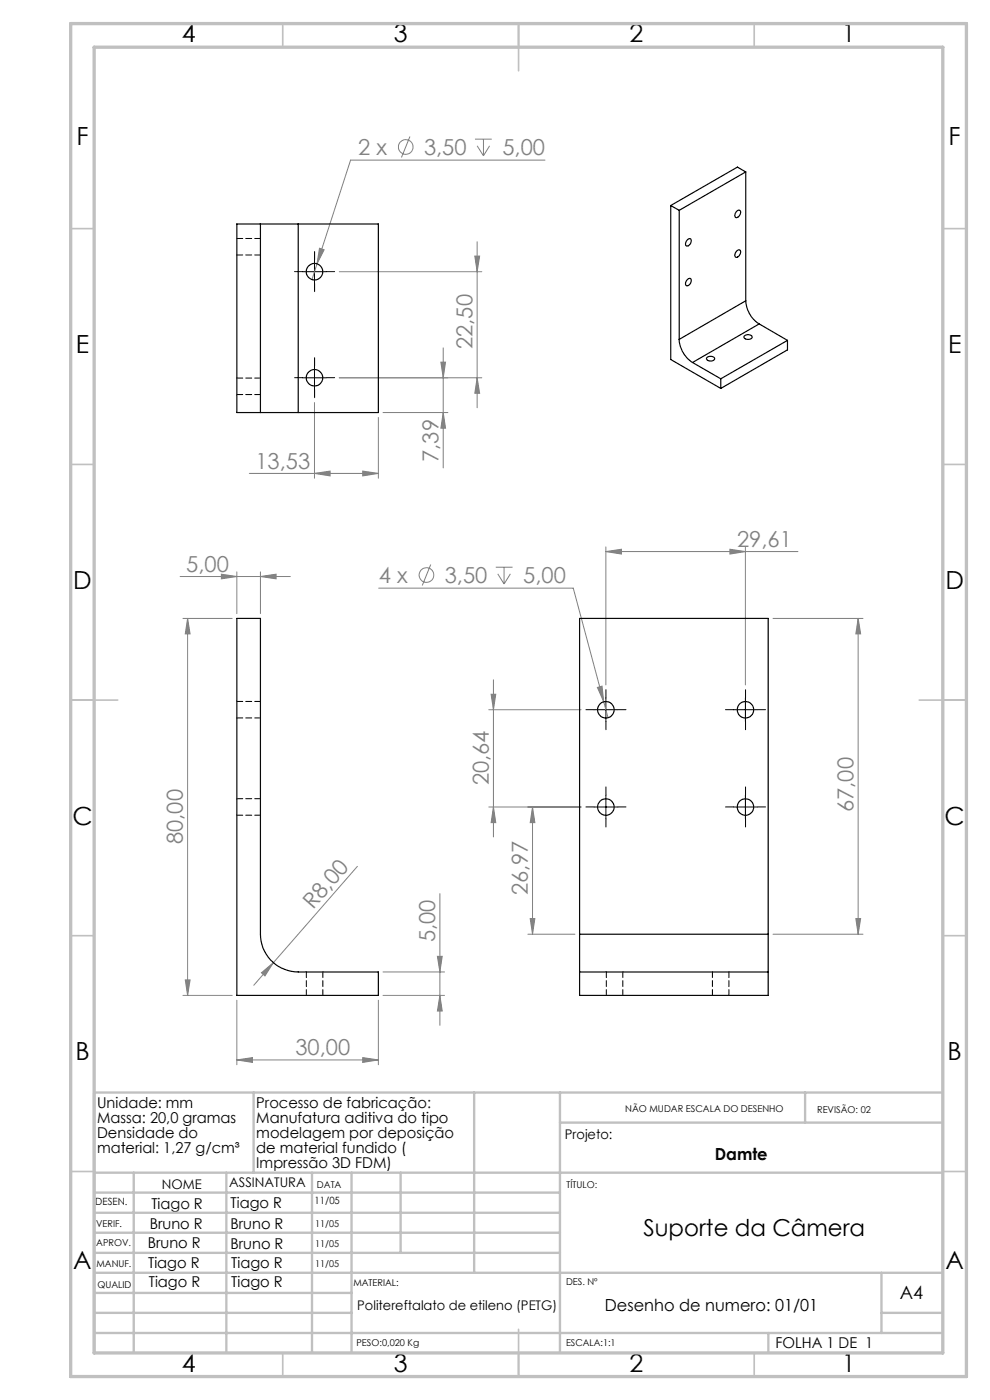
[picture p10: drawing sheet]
<svg xmlns="http://www.w3.org/2000/svg" width="210mm" height="297mm" viewBox="0 0 210 297" stroke-linecap="round" stroke-linejoin="round" font-family="sans-serif">
<g fill="none" stroke="#808080" stroke-width=".21">
<path d="M87 29l-1.8 4.4M100.8 29.5h3.5M101.2 30.9l1.4 2.2M102.6 29.5v3.6M103.9 30.9l-1.3 2.2M115.6 34h-41.2l-7.2 22M67.2 56l-1 3.3M67.8 52.7l1 .3-1.6 3zM72 57.6h30.2M100.7 54.3h1l-.5 3.3zM101.2 51.3v35.2M93.5 76.8h1l-.5 3.3z"/>
<path d="M94 73.8v25.5M66.7 85.4v16.1M72 80.1h30.2M76.9 99.9l3.4 .5-3.4 .6zM80.3 88.5v13M81.2 87.5h13.8M94 87.5l.5 3.3h-1zM101.2 80.1l.5 3.3h-1zM52.9 100.4h27.4M66.7 100.4l3.3-.5v1.1zM91.4 119.8l-1.8 4.4M128.5 117l3.3-.5v1z"/>
<path d="M128.5 116v29.3M128.5 117h40.8M154.8 116.5l3.3 .5-3.3 .5zM158.1 116v29.3M38.2 122.3h23.4M38.8 131.2h10.4M39.8 131.2l.5 3.3h-1zM39.8 131.2v80M47 121.8l3.2 .5-3.2 .5zM50.2 121.3v8.9M55.2 122.3l3.4-.5v1zM55.2 121.3v8.9"/>
<path d="M80.3 124.8h41.3l7.4 27.5M105.2 120.3h3.5M105.6 121.7l1.3 2.2M106.9 120.3v3.6M108.3 121.7l-1.4 2.2M164 131.2h19.1M182 131.2l.6 3.3h-1.1zM182 131.2v67M103.7 150.6h19.6M104.2 147.3h1l-.5 3.3zM104.7 144.2v33.3M126.7 145.8l1-.2 .4 3.3z"/>
<path d="M103.7 171.2h19.6M104.7 171.2l.5 3.3h-1zM113 171.2l.5 3.3h-1zM113 171.2v27M75.8 183.8l-17.8 20.4M93.3 189.6v27.9M112 198.2h10M112.5 194.9h1l-.5 3.3zM164 198.2h19.1M181.5 194.9h1.1l-.6 3.3zM38.8 211.2h10.4M39.3 207.9h1l-.5 3.3z"/>
<path d="M50.2 212.2v13.7M55.5 206.4l2.5-2.2-1.8 2.8zM58 204.2l-4.2 4.8M80.3 212.2v13.7M81.2 211.2h13.1M81.2 206.2h13.1M92.8 202.9h1l-.5 3.3zM93.3 211.2l.5 3.3h-1zM50.2 224.9l3.4-.5v1zM50.2 224.9h30.1M76.9 224.4l3.4 .5-3.4 .5z"/>
<circle cx="86.1" cy="31.2" r="1.55"/>
<circle cx="90.4" cy="122" r="1.56"/>
</g>
<g fill="none" stroke="#000" stroke-width=".21" stroke-dasharray="15.2 1.3 1.3 1.3">
<path d="M64.2 57.6h-1.7M66.7 55.1v-1.7M69.2 57.6h1.8M66.7 60.1v1.8M66.7 77.6v-1.7M64.2 80.1h-1.7M66.7 82.6v1.8M69.2 80.1h1.8M126 150.6h-1.7M128.5 148.1v-1.8M128.5 153.1v1.7M131 150.6h1.8"/>
<path d="M155.6 150.6h-1.7M158.1 148.1v-1.8M158.1 153.1v1.7M160.6 150.6h1.8M126 171.2h-1.7M128.5 168.7v-1.8M128.5 173.7v1.7M131 171.2h1.8M155.6 171.2h-1.7M158.1 168.7v-1.8M158.1 173.7v1.7M160.6 171.2h1.8"/>
</g>
<path d="M64.2 57.6h5M66.7 55.1v5M66.7 77.6v5.1M64.2 80.1h5M126 150.6h5M128.5 148.1v5M155.6 150.6h5M158.1 148.1v5M126 171.2h5M128.5 168.7v5M155.6 171.2h5M158.1 168.7v5" fill="none" stroke="#000" stroke-width=".21"/>
<g fill="none" stroke="#c0c0c0" stroke-width=".35">
<path d="M60 5v5M110 5v10M160 5v5M15 48.5h5M200 48.5h5M15 98.5h5M200 98.5h5M15 148.5h10M195 148.5h10M15 198.5h5M200 198.5h5M15 248.5h5"/>
<path d="M200 248.5h5M60 287v5M110 282v10M160 287v5"/>
</g>
<g fill="none" stroke="#c0c0c0" stroke-width=".5">
<path d="M53.8 231.8v17M100.6 231.8v38.2M118.8 231.8v55.2M118.8 238.2h81.2M170.8 231.8v6.4M200 231.8h-180v55.2M20 248.8h180M20 257.3h98.8M20 253h98.8M28.4 248.8v38.2M48 248.8v38.2M66.2 248.8v38.2"/>
<path d="M74.6 248.8v38.2M85 248.8v17M20 265.8h98.8M20 261.5h98.8M20 278.5h54.6M20 274.3h54.6M20 270h180M187 278.5h13M187 270v12.8M20 282.8h180M163 282.8v4.2"/>
</g>
<path d="M15 5h190v287h-190zM20 10h180v277h-180z" fill="none" stroke="#c0c0c0" stroke-width=".7"/>
<g fill="#808080">
<path d="M55.5 206.4l2.5-2.2-1.8 2.8z"/>
<path d="M55.2 122.3l3.4-.5v1zM47 121.8l3.2 .5-3.2 .5z"/>
<path d="M50.2 224.9l3.4-.5v1zM76.9 224.4l3.4 .5-3.4 .5zM67.8 52.7l-.6 3.3 1.6-3zM66.7 100.4l3.3-.5v1.1zM76.9 99.9l3.4 .5-3.4 .6zM126.7 145.8l1.4 3.1-.4-3.3zM128.5 117l3.3-.5v1zM154.8 116.5l3.3 .5-3.3 .5z"/>
<path d="M93.3 211.2l.5 3.3h-1zM92.8 202.9h1l-.5 3.3zM181.5 194.9h1.1l-.6 3.3zM182 131.2l.6 3.3h-1.1z"/>
<path d="M39.8 131.2l.5 3.3h-1zM39.3 207.9h1l-.5 3.3zM100.7 54.3h1l-.5 3.3zM101.2 80.1l.5 3.3h-1zM104.2 147.3h1l-.5 3.3zM104.7 171.2l.5 3.3h-1zM113 171.2l.5 3.3h-1zM112.5 194.9h1l-.5 3.3z"/>
<path d="M93.5 76.8h1l-.5 3.3zM94 87.5l.5 3.3h-1z"/>
</g>
<g fill="none" stroke="#000" stroke-width=".25">
<path d="M158.2 36.5l-14.1 8.1M158.2 36.5v27.3M158.2 36.5l-1.8-1-14.1 8.1M55.2 47.5h8.1M55.2 47.5h-5v40h5M55.2 47.5v40M63.3 47.5h17v40h-17M63.3 47.5v40M142.3 43.6v32.7l10.6 6.1M142.3 43.6l1.8 1M144.1 44.6v27.4M145.8 59.3a.46 .46 0 0 1 .7-.2 .46 .46 0 0 1 .1 .7l-.1 .1a.67 .67 0 0 1-.3 .6 .67 .67 0 0 1-.7-.1 1.08 1.08 0 0 1 .3-1.1z"/>
<path d="M145.8 50.9a.46 .46 0 0 1 .7-.2 .46 .46 0 0 1 .1 .7l-.1 .1a.7 .7 0 0 1-1 .5 1.12 1.12 0 0 1 .3-1.1zM156.2 53.3a.51 .51 0 0 1 .8-.2 .51 .51 0 0 1 0 .8l-.1 .1a.55 .55 0 0 1-.4 .6 .55 .55 0 0 1-.6-.3l.1-.6zM156.2 44.8a.51 .51 0 0 1 .8-.1 .51 .51 0 0 1 0 .8l-.1 .1a.55 .55 0 0 1-.4 .5 .55 .55 0 0 1-.6-.2l.1-.6zM144.1 72a6.1 6.1 0 0 0 2.8 4.9M146.9 76.9l6 3.5M150 75.8l.6-.2a.66 .66 0 0 1 .9 .7 .98 .98 0 0 1-1.6-.3zM157.9 71.2h.2a1.04 1.04 0 0 1 1.5 .3 1.03 1.03 0 0 1-1.8 0zM158.2 63.8a6.1 6.1 0 0 0 2.8 4.9M158.2 63.8l-14.1 8.2M161 68.7l-14.1 8.2M161 68.7l6 3.5M167 72.2l-14.1 8.2"/>
<path d="M167 72.2v2l-14.1 8.2M55.2 87.5h8.1M152.9 80.4v2M50.2 131.2h5v67a8 8 0 0 0 8.1 8h17v5h-30.1zM122.9 198.2v8M122.9 198.2v-67h40v67M122.9 198.2h40M162.9 198.2v8M122.9 206.2v5h40v-5M122.9 206.2h40"/>
<circle cx="66.7" cy="57.6" r="1.76"/>
<circle cx="66.7" cy="80.1" r="1.75"/>
<circle cx="128.5" cy="150.6" r="1.75"/>
<circle cx="158.1" cy="150.6" r="1.75"/>
<circle cx="128.5" cy="171.2" r="1.75"/>
<circle cx="158.1" cy="171.2" r="1.75"/>
</g>
<g fill="none" stroke="#000" stroke-width=".21" stroke-dasharray="1.3 .6">
<path d="M50.3 54.1h5M55.3 50.6h-5M50.3 83.7h5M55.3 80.2h-5M50.3 152.3h5M55.3 148.8h-5M50.3 172.9h5M55.3 169.4h-5M65 206.2v5M68.5 211.2v-5M128.6 206.2v5M132.1 211.2v-5"/>
<path d="M151.1 206.2v5M154.6 211.2v-5"/>
</g>
<g font-size="5.3">
<text x="38.5" y="9">4</text>
<text x="83.5" y="9">3</text>
<text x="133.6" y="9">2</text>
<text x="178.6" y="9">1</text>
<text x="16.2" y="30.8">F</text>
<text x="201.2" y="30.8">F</text>
<text x="16.1" y="75">E</text>
<text x="201.1" y="75">E</text>
<text x="15.5" y="125">D</text>
<text x="200.5" y="125">D</text>
<text x="15.4" y="175">C</text>
<text x="200.4" y="175">C</text>
<text x="16" y="225">B</text>
<text x="201" y="225">B</text>
<text x="15.5" y="269.3">A</text>
<text x="200.5" y="269.3">A</text>
<text x="38.5" y="291">4</text>
<text x="83.5" y="291">3</text>
<text x="133.6" y="291">2</text>
<text x="178.6" y="291">1</text>
</g>
<text font-size="4.9" x="136.5" y="262.1">Suporte da Câmera</text>
<g font-size="4.7" fill="#808080">
<text x="76" y="32.9">2 x</text>
<text x="89.9" y="32.9">3,50</text>
<text x="106.6" y="32.9">5,00</text>
<text x="100.2" y="74.1" transform="rotate(-90 100.2 74.1)">22,50</text>
<text x="54.2" y="99.4">13,53</text>
<text x="93" y="98" transform="rotate(-90 93 98)">7,39</text>
<text x="156.4" y="116">29,61</text>
<text x="39.5" y="121.3">5,00</text>
<text x="80.4" y="123.7">4 x</text>
<text x="94.3" y="123.7">3,50</text>
<text x="111" y="123.7">5,00</text>
<text x="103.7" y="166.6" transform="rotate(-90 103.7 166.6)">20,64</text>
<text x="181.1" y="172.3" transform="rotate(-90 181.1 172.3)">67,00</text>
<text x="38.8" y="179.1" transform="rotate(-90 38.8 179.1)">80,00</text>
<text x="112" y="190" transform="rotate(-90 112 190)">26,97</text>
<text x="66.4" y="193.1" transform="rotate(-49 66.4 193.1)">R8,00</text>
<text x="92.3" y="199.9" transform="rotate(-90 92.3 199.9)">5,00</text>
<text x="62.7" y="223.8">30,00</text>
</g>
<text font-size="3.9" x="190.9" y="275.5">A4</text>
<g font-size="3.5">
<text x="151.6" y="246.1">Damte</text>
<text x="128.3" y="278">Desenho de numero: 01/01</text>
</g>
<g font-size="3.2">
<text x="20.6" y="235">Unidade: mm</text>
<text x="20.6" y="238.2">Massa: 20,0 gramas</text>
<text x="54.4" y="235">Processo de fabricação:</text>
<text x="54.4" y="238.2">Manufatura aditiva do tipo</text>
<text x="20.6" y="241.3">Densidade do</text>
<text x="20.6" y="244.5">material: 1,27 g/cm³</text>
<text x="54.4" y="241.4">modelagem por deposição</text>
<text x="54.4" y="244.5">de material fundido (</text>
<text x="54.4" y="247.7">Impressão 3D FDM)</text>
<text x="32.1" y="256.4">Tiago R</text>
<text x="48.9" y="256.2">Tiago R</text>
<text x="31.8" y="260.6">Bruno R</text>
<text x="48.9" y="260.6">Bruno R</text>
<text x="31.3" y="264.7">Bruno R</text>
<text x="31.4" y="269.1">Tiago R</text>
<text x="48.9" y="264.9">Bruno R</text>
<text x="49" y="269">Tiago R</text>
<text x="31.6" y="273">Tiago R</text>
<text x="49" y="272.9">Tiago R</text>
<text x="164.5" y="286">FOLHA 1 DE 1</text>
</g>
<g font-size="2.8">
<text x="119.8" y="241.7">Projeto:</text>
<text x="48.6" y="251.8">ASSINATURA</text>
<text x="34.3" y="252.1">NOME</text>
<text x="75.8" y="277.9">Politereftalato de etileno (PETG)</text>
</g>
<g font-size="2.1">
<text x="20.2" y="255.7">DESEN.</text>
<text x="66.7" y="255.4">11/05</text>
</g>
<g font-size="2">
<text x="132.6" y="236">NÃO MUDAR ESCALA DO DESENHO</text>
<text x="173.3" y="236.2">REVISÃO: 02</text>
<text x="67.2" y="251.9">DATA</text>
<text x="120.2" y="251.9">TÍTULO:</text>
<text x="20.4" y="260.3">VERIF.</text>
<text x="66.9" y="260.3">11/05</text>
<text x="20.4" y="264.4">APROV.</text>
<text x="20.5" y="268.8">MANUF.</text>
<text x="66.9" y="264.6">11/05</text>
<text x="66.9" y="268.7">11/05</text>
<text x="20.7" y="273.1">QUALID</text>
<text x="75" y="272.9">MATERIAL:</text>
<text x="120.1" y="272.5">DES. Nº</text>
<text x="75.6" y="285.5">PESO:0,020 Kg</text>
<text x="120.1" y="285.6">ESCALA:1:1</text>
</g>
</svg>
